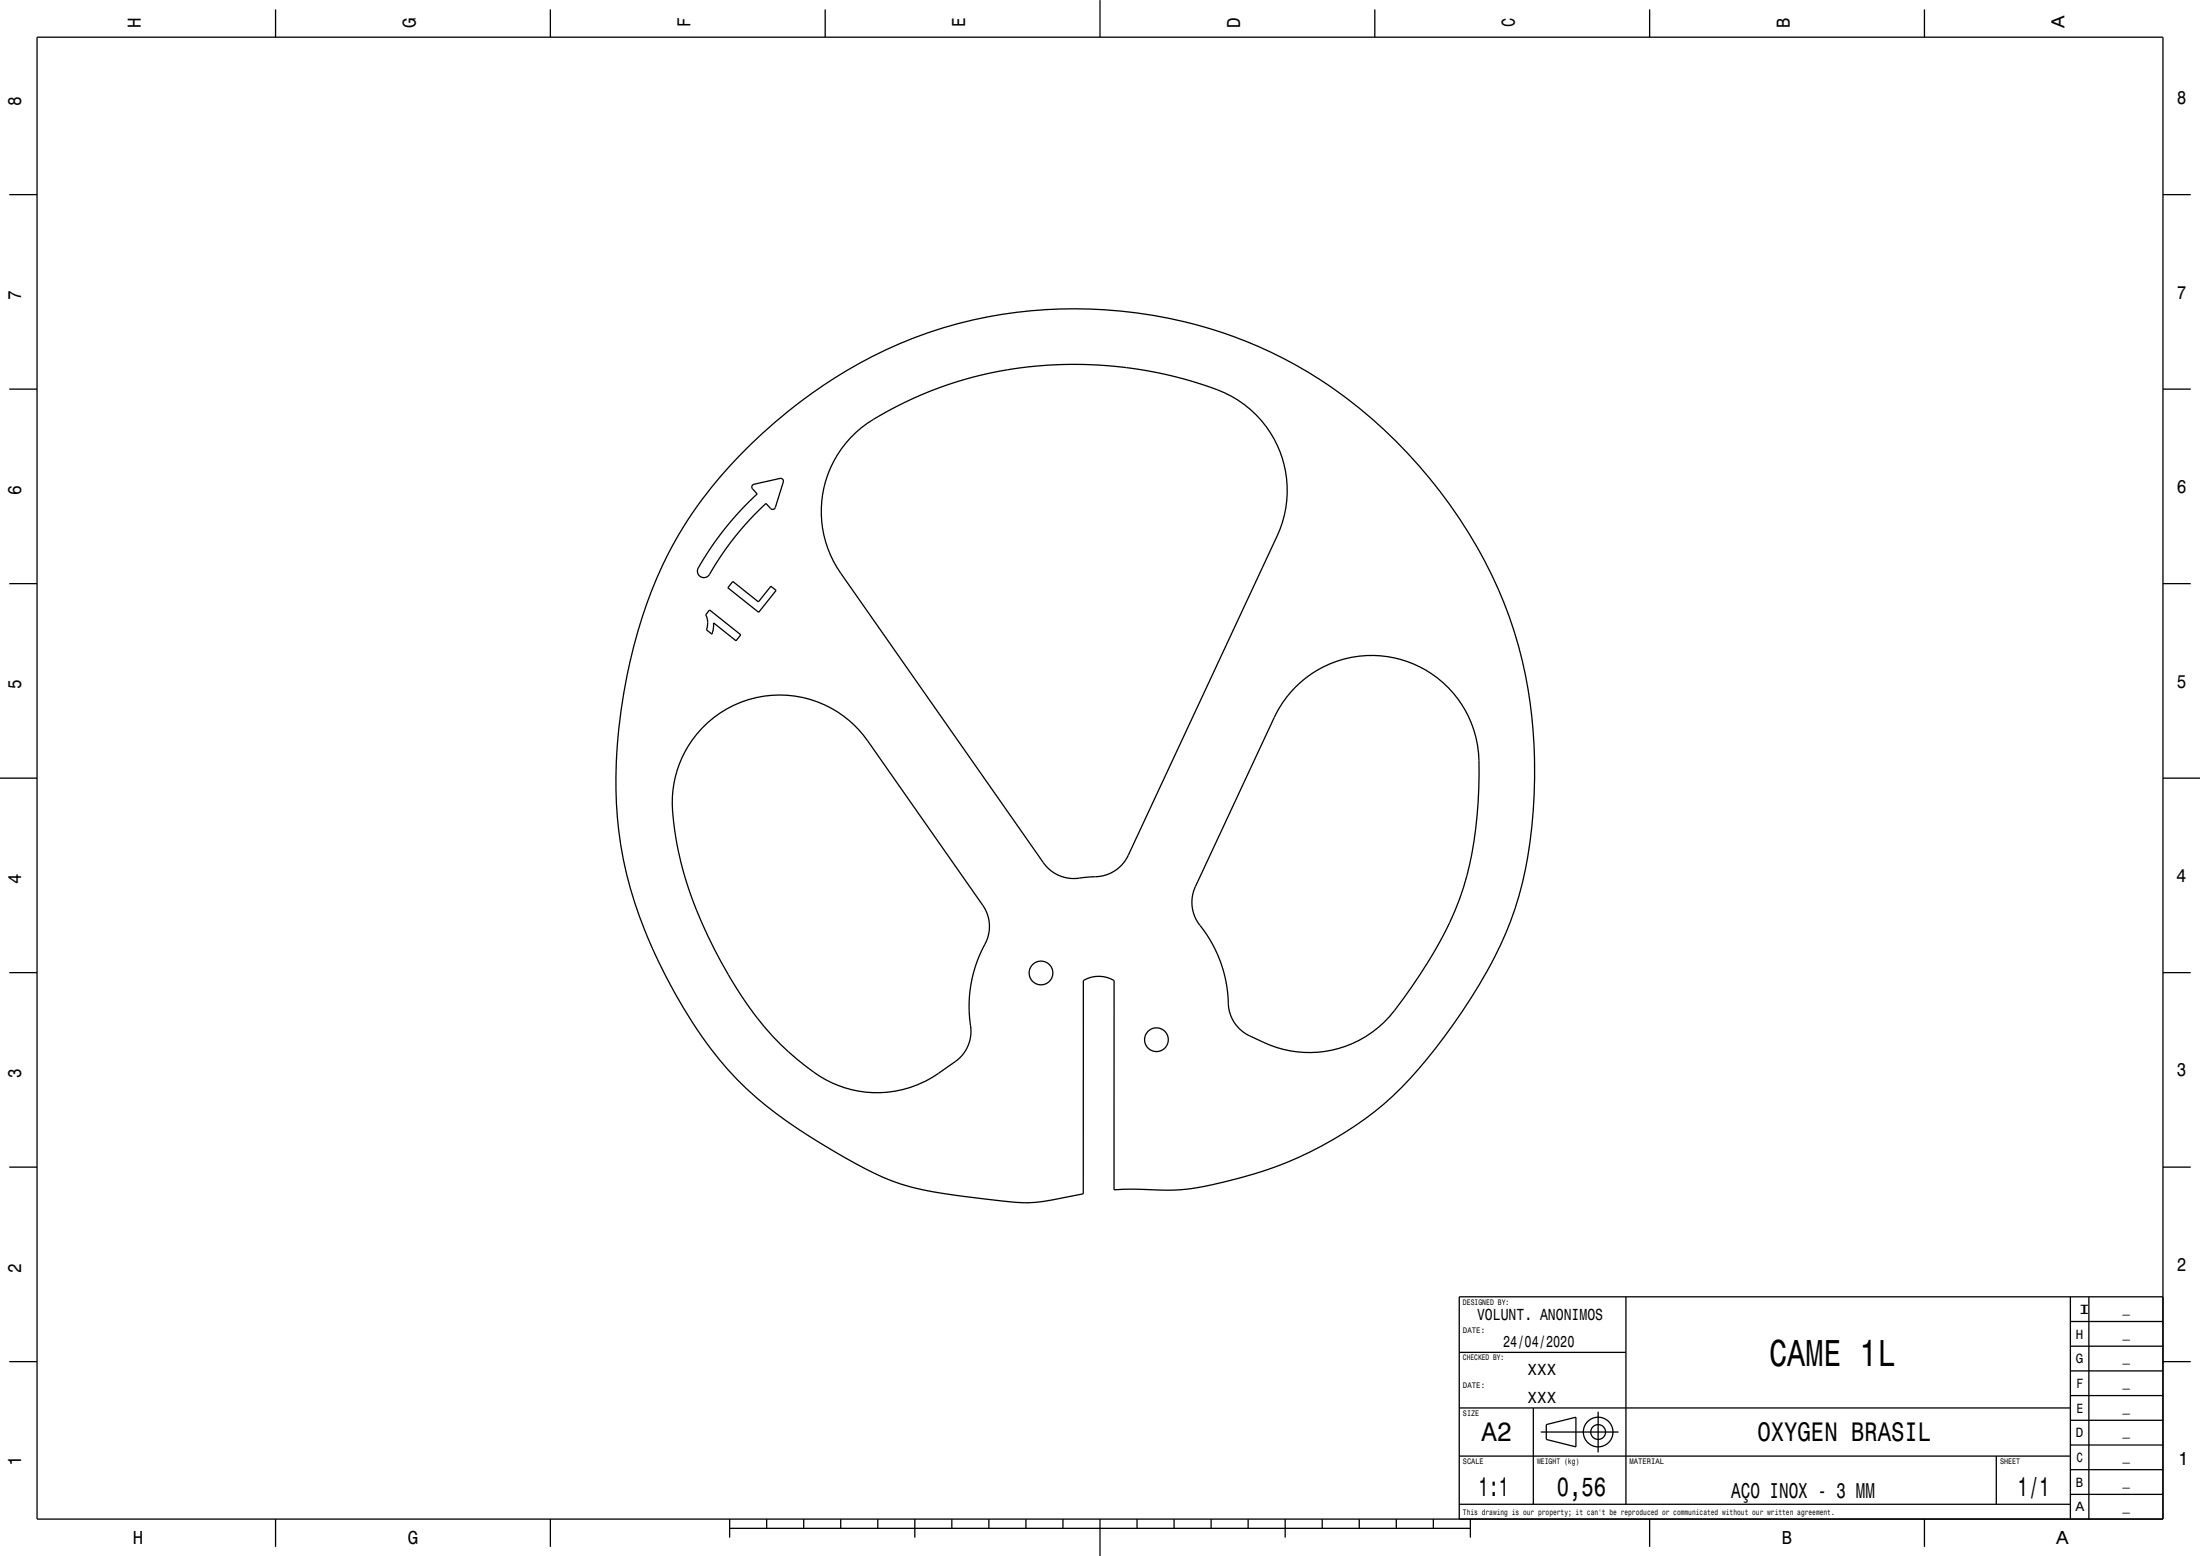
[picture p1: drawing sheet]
<svg xmlns="http://www.w3.org/2000/svg" width="594mm" height="420mm" viewBox="0 0 594 420" stroke-linecap="round" stroke-linejoin="round" font-family="sans-serif">
<g fill="none" stroke="#000" stroke-width=".35">
<path d="M10 10h574v400h-574zM74.4 2.5v7.5M148.6 2.5v7.5M222.8 2.5v7.5M297 0v10M371.2 2.5v7.5M445.4 2.5v7.5M519.6 2.5v7.5M2.5 52.5h7.5M584 52.5h7.5M2.5 105h7.5M229.7 118.1a35.3 35.3 0 0 1 7.7-5.8l4.8-2.7 5.5-2.6 5-2 5.4-1.9 5.1-1.4 5.6-1.3 5.9-1 5.3-.6 6-.4h5.7l5.7 .2 6.5 .6 5.9 .9 5.4 1.1 5.9 1.5 5.6 1.8a29.1 29.1 0 0 1 18.1 40.1l-40.6 87-2 2.5-2.7 1.8-2.7 .7-6.2 .5-2.5-.1-2.4-.8-2.1-1.3-1.6-1.6-55-78.6a29 29 0 0 1 2.7-36.6z"/>
<path d="M584 105h7.5M202.6 120a127.2 127.2 0 0 1 60-33.6 122.7 122.7 0 0 1 104.4 23.8 129.7 129.7 0 0 1 43 64.1 134.3 134.3 0 0 1 .1 67.6 113.7 113.7 0 0 1-17.7 34.5 105.4 105.4 0 0 1-23.8 25.6 107.5 107.5 0 0 1-50.2 19.2l-3.5 .1-9.7-.3-4.4 .2v-56.5a8.1 8.1 0 0 0-8.3 0v57.6l-5.7 1.1a39.1 39.1 0 0 1-15.9 .8 172.5 172.5 0 0 1-25.1-3.8 82.8 82.8 0 0 1-20.3-9.4 124.5 124.5 0 0 1-26.5-19.6 128 128 0 0 1-25-40.5 109.1 109.1 0 0 1-6.9-54.4 131.5 131.5 0 0 1 16.1-52.1 114 114 0 0 1 19.4-24.4zM203.2 131l.4-.3 7.1-1.6 .7 .3 .1 .4-2.3 7.5-.5 .2-.4-.1-1.5-1.5-1.1 1-3.8 4-3.3 3.8-2.8 3.8-3.1 4.5a6.5 6.5 0 0 1-2.1 2.8 1.82 1.82 0 0 1-2.1-.8 1.82 1.82 0 0 1 .4-2.3l3.6-5.6 3.6-4.8 3.9-4.6 4.4-4.4-1.3-1.4-.1-.5zM2.5 157.5h7.5M197.9 157l6.9 5.5 3.3-4.3 1.4 1.2-4.7 5.9-8.3-6.6zM584 157.5h7.5M191.6 164.6l8.4 6.8-1.3 1.6-6-4.9-.1 1.8-.4 1.3-1.4-1.2 .3-2-.2-1.2-.4-.9zM189.6 196.5a29 29 0 0 1 44.7 3.5l31 44.4 1.1 1.8 .5 1.9 .2 2.5-.3 2.2-3.2 7.3-.9 2.9-.6 3.2-.4 5.5 .5 7-.5 2.7-1.1 2.3-1.4 1.7-5.8 4.3a29.2 29.2 0 0 1-36-2.1 73.3 73.3 0 0 1-13.9-14.1l-5.9-8.8a119.8 119.8 0 0 1-14.5-35.4l-1.2-7.6a32.4 32.4 0 0 1 3.1-18.9 28.9 28.9 0 0 1 4.6-6.3zM349.8 185.5a29 29 0 0 1 31.3-6.5 29 29 0 0 1 18.2 26.3 106.5 106.5 0 0 1-5.2 37.5l-3.4 7.6-4.7 8.6a155.4 155.4 0 0 1-10.8 15.4 29 29 0 0 1-33.9 7l-4.2-1.9-1.5-1-1.6-1.5-1.3-1.9-.9-2.6-.6-6.7-1.4-5.3-1.2-3.3-1.4-2.6-4.4-6.8-.8-2.1-.2-2.5 .2-1.7 .7-1.9 21.9-47.1a29 29 0 0 1 5.2-7zM0 210h10M584 210h10M2.5 262.5h7.5"/>
<path d="M584 262.5h7.5M2.5 315h7.5M584 315h7.5M439 350v56M559 356.7h25M559 350v60M564 350v60M584 350h-190v60M2.5 367.5h7.5M394 365h45M559 376.7h25M559 370h25"/>
<path d="M559 363.4h25M584 367.5h7.5M394 393h165M394 380h165M414 380v26M416 386.5h21M417.5 384.5l8-2v8l-8-2zM431.5 381v11M539 393v13M559 396.7h25M559 390h25M559 383.4h25"/>
<path d="M74.4 410v7.5M148.6 410v7.5M197 412.5h200M197 410v5M207 410v2.5M217 410v2.5M227 410v2.5M237 410v2.5M247 410v5M257 410v2.5M267 410v2.5M277 410v2.5"/>
<path d="M287 410v2.5M297 410v10M307 410v2.5M317 410v2.5M327 410v2.5M337 410v2.5M347 410v5M357 410v2.5M367 410v2.5M377 410v2.5M387 410v2.5M394 406h165"/>
<path d="M397 410v5M445.4 410v7.5M519.6 410v7.5M559 403.4h25"/>
<circle cx="281.1" cy="262.6" r="3.2"/>
<circle cx="312.2" cy="280.6" r="3.2"/>
<circle cx="431.5" cy="386.5" r="4"/>
<circle cx="431.5" cy="386.5" r="2"/>
</g>
<text font-size="10.1" x="477.7" y="368.6">CAME 1L</text>
<g font-size="7.2">
<text x="400" y="388.8">A2</text>
<text x="474.5" y="389.1">OXYGEN BRASIL</text>
<text x="399.2" y="403.8">1:1</text>
<text x="420.4" y="403.8">0,56</text>
<text x="544.8" y="403.8">1/1</text>
</g>
<text font-size="5.8" x="467.4" y="404.3">AÇO INOX - 3 MM</text>
<g font-size="5">
<text x="38" y="7.5" transform="rotate(-90 38 7.5)">H</text>
<text x="112.2" y="7.5" transform="rotate(-90 112.2 7.5)">G</text>
<text x="186.4" y="7.3" transform="rotate(-90 186.4 7.3)">F</text>
<text x="260.6" y="7.3" transform="rotate(-90 260.6 7.3)">E</text>
<text x="334.8" y="7.5" transform="rotate(-90 334.8 7.5)">D</text>
<text x="409" y="7.3" transform="rotate(-90 409 7.3)">C</text>
<text x="483.2" y="7.5" transform="rotate(-90 483.2 7.5)">B</text>
<text x="557.4" y="7.7" transform="rotate(-90 557.4 7.7)">A</text>
<text x="5.7" y="28.6" transform="rotate(-90 5.7 28.6)">8</text>
<text x="587.8" y="28.1">8</text>
<text x="5.7" y="81.1" transform="rotate(-90 5.7 81.1)">7</text>
<text x="587.8" y="80.6">7</text>
<text x="5.7" y="133.6" transform="rotate(-90 5.7 133.6)">6</text>
<text x="587.8" y="133.1">6</text>
<text x="587.8" y="185.6">5</text>
<text x="5.7" y="186.1" transform="rotate(-90 5.7 186.1)">5</text>
<text x="5.7" y="238.7" transform="rotate(-90 5.7 238.7)">4</text>
<text x="587.6" y="238.1">4</text>
<text x="5.7" y="291.1" transform="rotate(-90 5.7 291.1)">3</text>
<text x="587.8" y="290.6">3</text>
<text x="5.7" y="343.6" transform="rotate(-90 5.7 343.6)">2</text>
<text x="587.8" y="343.1">2</text>
<text x="5.7" y="395.7" transform="rotate(-90 5.7 395.7)">1</text>
<text x="588.1" y="395.6">1</text>
<text x="35.9" y="416.8">H</text>
<text x="110.1" y="416.8">G</text>
<text x="481.1" y="416.8">B</text>
<text x="555.1" y="416.8">A</text>
</g>
<g font-size="4.3">
<text x="398.8" y="356.2">VOLUNT. ANONIMOS</text>
<text x="405.9" y="363.7">24/04/2020</text>
<text x="412.5" y="371.2">XXX</text>
<text x="412.5" y="378.7">XXX</text>
</g>
<g font-size="3.6">
<text x="561.1" y="354.6">I</text>
<text x="560.5" y="361.3">H</text>
<text x="560.5" y="368">G</text>
<text x="560.6" y="374.6">F</text>
<text x="560.6" y="381.3">E</text>
<text x="560.5" y="388">D</text>
<text x="560.6" y="394.6">C</text>
<text x="560.5" y="401.3">B</text>
<text x="560.4" y="408">A</text>
</g>
<g font-size="2.9">
<text x="573.1" y="354.4">_</text>
<text x="573.1" y="361.1">_</text>
<text x="573.1" y="367.7">_</text>
<text x="573.1" y="374.4">_</text>
<text x="573.1" y="381.1">_</text>
<text x="573.1" y="387.7">_</text>
<text x="573.1" y="394.4">_</text>
<text x="573.1" y="401.1">_</text>
<text x="573.1" y="407.7">_</text>
</g>
<g font-size="2.2">
<text x="395" y="352.2">DESIGNED BY:</text>
<text x="395" y="359.7">DATE:</text>
<text x="395" y="367.2">CHECKED BY:</text>
<text x="395" y="374.7">DATE:</text>
<text x="395" y="382.2">SIZE</text>
<text x="395" y="395.2">SCALE</text>
<text x="415" y="395.2">WEIGHT (kg)</text>
<text x="440" y="395.2">MATERIAL</text>
<text x="540" y="395.2">SHEET</text>
<text x="395" y="408.8">This drawing is our property; it can't be reproduced or communicated without our written agreement.</text>
</g>
</svg>
